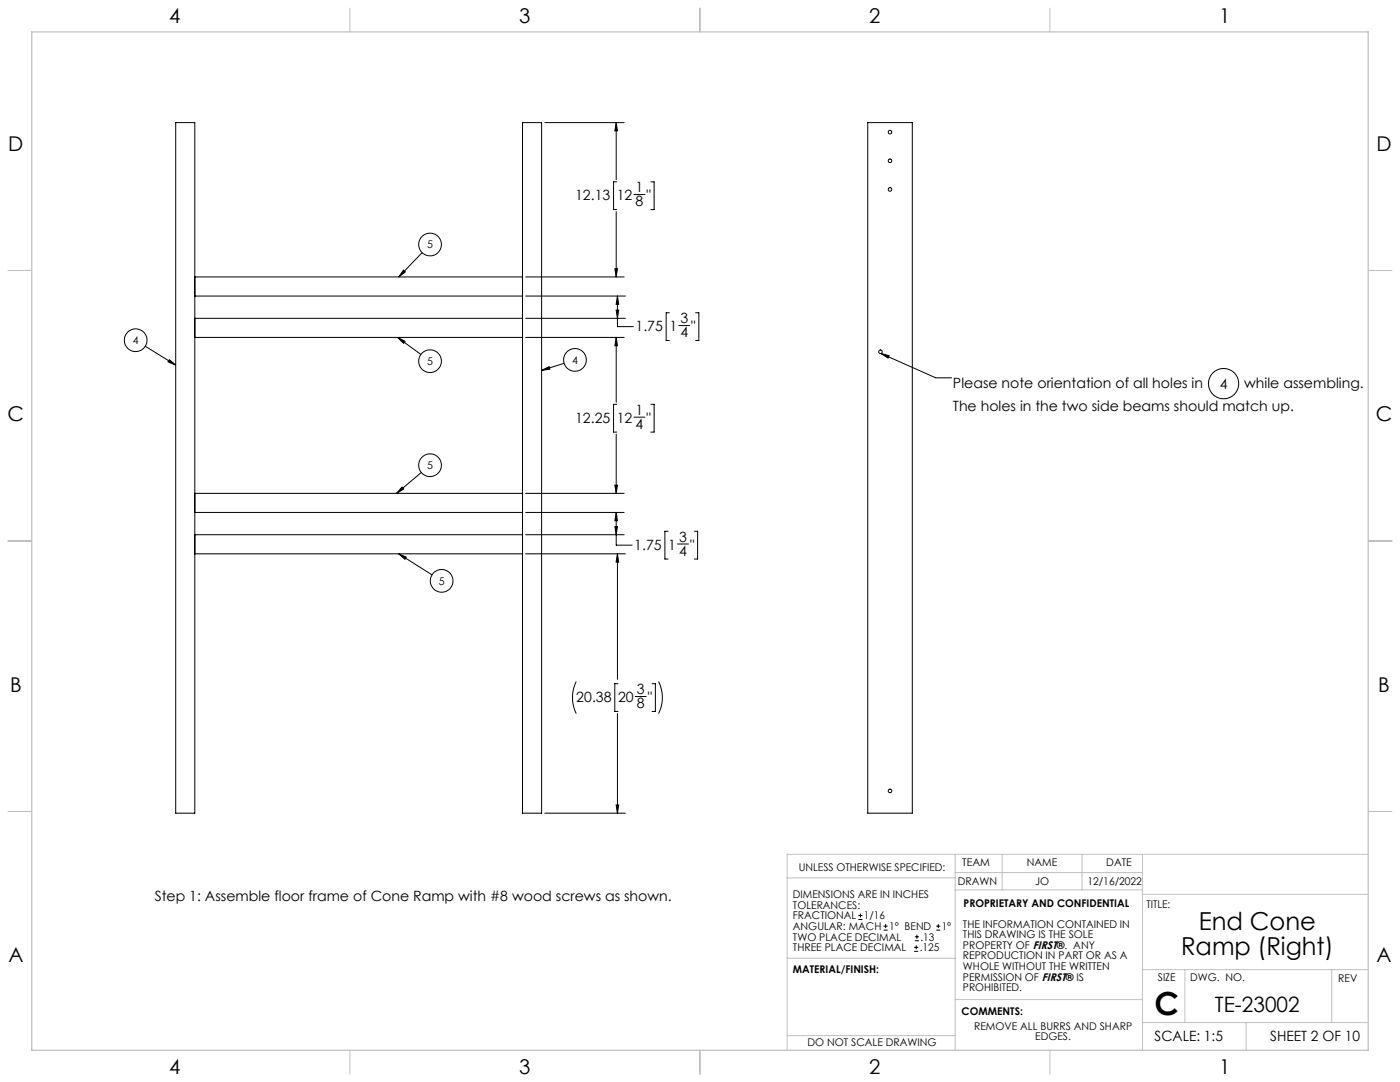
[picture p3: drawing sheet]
<svg xmlns="http://www.w3.org/2000/svg" width="559mm" height="432mm" viewBox="0 0 559 432" stroke-linecap="round" stroke-linejoin="round" font-family="sans-serif">
<g fill="none" stroke="#c0c0c0" stroke-width=".4">
<path d="M139.7 3.2v9.5M279.4 3.2v9.5M419.1 3.2v9.5M3.1 107.9h9.6M546.1 107.9h9.5M3.1 215.9h9.6M546.1 215.9h9.5M3.1 323.8h9.6M546.1 323.8h9.5M314.2 350.3h67M381.2 340.9v78.2M381.2 355.1h74.8"/>
<path d="M381.2 348.2h74.8M400 340.9v14.2M431.9 340.9v14.2M456 340.9v78.2M456 356.9h90.1M546.1 340.9h-231.9v78.2M314.2 382.4h67.2M381.2 398.9h74.8M456 387h90.1M472.9 387v21.1M531.6 387v21.1M139.7 419.1v9.6"/>
<path d="M279.4 419.1v9.6M314.2 413.3h67M419.1 419.1v9.6M456 408.1h90.1M497.4 408.1v11"/>
</g>
<path d="M12.7 12.7h533.4v406.4h-533.4z" fill="none" stroke="#c0c0c0" stroke-width=".5"/>
<g fill="none" stroke="#000" stroke-width=".4">
<path d="M70.1 48.9h7.7v275.6h-7.7zM208.6 48.9h7.6v275.6h-7.6zM217.5 48.9h31.6M246 48.9v22.8M246 48.9l.5 3.3h-1.1zM346.4 48.9h17.7v275.6h-17.7zM246.2 72.6h-1.3v11h1.3M253 77.6h4.4M259.8 72.6h1.3v11h-1.3M246 84.5v26M77.8 118.1h130.8M77.8 110.5h130.8"/>
<path d="M161 107.8l.8 .7-2.7 2zM168.5 100.8l-9.4 9.7M209.8 118.1h39.8M209.8 110.5h39.3M245.4 107.2h1.1l-.5 3.3zM246.5 118.1v12.3h6.3M246.5 118.1l.4 3.4h-1zM58 138.2l12.1 7.5M77.8 134.7h130.8M77.8 127h130.8M158.7 134.7l3 1.5-.6 .8zM158.7 134.7l9.3 6.8"/>
<path d="M209.8 134.7h39.3M209.8 127h39.8M245.9 123.8h1l-.4 3.2zM246 134.7v25.8M246 134.7l.5 3.3h-1.1zM267.2 124.8h-1.3v11.1h1.3M270.9 129.9h4.4M277.6 124.8h1.3v11.1h-1.3M67.6 143.5l2.5 2.2-3-1.3zM216.2 147.8l3-1.5 .3 1zM225.2 145l-9 2.8M351.6 141.1l21.9 9.7h6.3"/>
<path d="M351.6 141.1l3.3 .8-.5 1zM246 173.3v23.6M246.2 161.4h-1.3v11h1.3M253 166.5h4.4M259.8 161.4h1.3v11h-1.3M77.8 196.9h130.8M160.5 194.4l.6 .8-2.8 1.7zM168.2 188.6l-9.9 8.3M209.8 196.9h39.3M245.4 193.6h1.1l-.5 3.3zM77.8 204.5h130.8M77.8 213.4h130.8"/>
<path d="M209.8 204.5h39.3M209.8 213.4h39.3M245.4 210.1h1.1l-.5 3.3zM246 204.5v13.1h6.3M246 204.5l.5 3.3h-1.1zM266.7 212h-1.3v11.1h1.3M270.4 217.1h4.4M277.2 212h1.2v11.1h-1.2M77.8 221h130.8M159.1 221l3.1 1.4-.6 .8zM159.1 221l13.3 8.4M209.8 221h39.8"/>
<path d="M246.5 221v50.1M246.5 221l.4 3.3h-1zM230 272a14.2 14.2 0 0 0 0 12.8M246.7 272.8h-1.3v11.1h1.3M253.5 278h4.4M260.3 272.8h1.3v11.1h-1.3M262.9 272a14.2 14.2 0 0 1 0 12.8M246.5 284.8v39.7M217.5 324.5h32.1M245.9 321.2h1l-.4 3.3zM342.6 367h1.6M342.6 365.4h1.6"/>
<path d="M343.4 364.6v1.5M352.7 371.2h1.6M352.7 369.6h1.6M353.5 368.8v1.6M364.9 379.7h1.6M364.9 378.1h1.6M365.2 375.4h1.6M365.2 373.8h1.6M365.7 377.3v1.5M366 373v1.6M373.7 371.2h1.6M373.7 369.6h1.6"/>
<path d="M374.5 368.8v1.6"/>
<circle cx="355.2" cy="52.8" r=".72"/>
<circle cx="355.2" cy="75.6" r=".72"/>
<circle cx="355.2" cy="64.2" r=".72"/>
<circle cx="171.6" cy="97.6" r="4.5"/>
<circle cx="54.2" cy="135.8" r="4.5"/>
<circle cx="171.6" cy="144.1" r="4.5"/>
<circle cx="229.5" cy="143.6" r="4.5"/>
<circle cx="351.4" cy="140.4" r=".72"/>
<circle cx="488.4" cy="153.1" r="6"/>
<circle cx="171.6" cy="185.7" r="4.5"/>
<circle cx="176.3" cy="231.8" r="4.5"/>
<circle cx="355.2" cy="315.6" r=".72"/>
</g>
<g fill="#000">
<path d="M351.6 141.1l3.3 .8-.5 1z"/>
<path d="M246 48.9l.5 3.3h-1.1zM245.4 107.2h1.1l-.5 3.3zM246.5 118.1l.4 3.4h-1zM245.9 123.8h1l-.4 3.2zM246 134.7l.5 3.3h-1.1zM245.4 193.6h1.1l-.5 3.3zM245.4 210.1h1.1l-.5 3.3zM246 204.5l.5 3.3h-1.1zM246.5 221l.4 3.3h-1zM245.9 321.2h1l-.4 3.3z"/>
<path d="M161 107.8l.8 .7-2.7 2zM158.7 134.7l3 1.5-.6 .8zM160.5 194.4l.6 .8-2.8 1.7zM159.1 221l3.1 1.4-.6 .8zM216.2 147.8l3-1.5 .3 1zM67.6 143.5l2.5 2.2-3-1.3z"/>
</g>
<text font-size="12.7" x="460.9" y="405.2">C</text>
<g font-size="9.9">
<text x="478.5" y="371.2">End Cone</text>
<text x="471.4" y="381.1">Ramp (Right)</text>
</g>
<text font-size="8.5" x="484.9" y="404">TE-23002</text>
<g font-size="8.1">
<text x="67.6" y="9.3">4</text>
<text x="207.3" y="9.3">3</text>
<text x="347" y="9.3">2</text>
<text x="486.7" y="9.3">1</text>
<text x="3.3" y="60.1">D</text>
<text x="549.4" y="60.1">D</text>
<text x="3" y="168">C</text>
<text x="549.1" y="168">C</text>
<text x="4" y="276">B</text>
<text x="550.1" y="276">B</text>
<text x="3.3" y="383.9">A</text>
<text x="549.4" y="383.9">A</text>
<text x="67.6" y="428.4">4</text>
<text x="207.3" y="428.4">3</text>
<text x="347" y="428.4">2</text>
<text x="486.7" y="428.4">1</text>
</g>
<g font-size="5.6">
<text x="253.7" y="76.8">1</text>
<text x="229.5" y="79.9">12.13</text>
<text x="246.2" y="79.9">12</text>
<text x="253.7" y="82.4">8</text>
<text x="258.1" y="79.9">&quot;</text>
<text x="271.6" y="129">3</text>
<text x="253.7" y="132.1">1.75</text>
<text x="267.2" y="132.1">1</text>
<text x="271.6" y="134.6">4</text>
<text x="275.9" y="132.1">&quot;</text>
<text x="380.4" y="154.9">Please note orientation of all holes in</text>
<text x="486.8" y="155.1">4</text>
<text x="496.6" y="154.9">while assembling.</text>
<text x="253.7" y="165.6">1</text>
<text x="380.4" y="164">The holes in the two side beams should match up.</text>
<text x="229.5" y="168.7">12.25</text>
<text x="246.2" y="168.7">12</text>
<text x="253.7" y="171.2">4</text>
<text x="258.1" y="168.7">&quot;</text>
<text x="253.2" y="219.3">1.75</text>
<text x="266.7" y="219.3">1</text>
<text x="271.1" y="216.2">3</text>
<text x="271.1" y="221.8">4</text>
<text x="275.4" y="219.3">&quot;</text>
<text x="230" y="280.2">20.38</text>
<text x="246.7" y="280.2">20</text>
<text x="254.2" y="277.1">3</text>
<text x="258.6" y="280.2">&quot;</text>
<text x="254.2" y="282.7">8</text>
<text x="61.8" y="359.6">Step 1: Assemble floor frame of Cone Ramp with #8 wood screws as shown.</text>
<text x="460.9" y="415.2">SCALE: 1:5</text>
<text x="507" y="415.2">SHEET 2 OF 10</text>
</g>
<g font-size="4.2">
<text x="170.5" y="99.1">5</text>
<text x="53" y="137.3">4</text>
<text x="170.5" y="145.6">5</text>
<text x="228.3" y="145.1">4</text>
<text x="170.5" y="187.2">5</text>
<text x="175.1" y="233.3">5</text>
<text x="318.8" y="347.7">UNLESS OTHERWISE SPECIFIED:</text>
<text x="384.1" y="345.5">TEAM</text>
<text x="409.9" y="345.7">NAME</text>
<text x="441.6" y="345.7">DATE</text>
<text x="382.3" y="353.3">DRAWN</text>
<text x="413.2" y="353.3">JO</text>
<text x="434" y="353.3">12/16/2022</text>
<text x="316.5" y="358.5">DIMENSIONS ARE IN INCHES</text>
<text x="316.5" y="362.7">TOLERANCES:</text>
<text x="384.6" y="361.9">PROPRIETARY AND CONFIDENTIAL</text>
<text x="457.6" y="362.3">TITLE:</text>
<text x="316.5" y="371.2">ANGULAR: MACH</text>
<text x="316.5" y="366.9">FRACTIONAL</text>
<text x="344.8" y="366.9">1/16</text>
<text x="354.9" y="371.2">1° BEND</text>
<text x="375.9" y="371.2">1°</text>
<text x="384.4" y="370.2">THE INFORMATION CONTAINED IN</text>
<text x="316.5" y="375.4">TWO PLACE DECIMAL</text>
<text x="367.4" y="375.4">.13</text>
<text x="384.4" y="374.4">THIS DRAWING IS THE SOLE</text>
<text x="316.5" y="379.6">THREE PLACE DECIMAL</text>
<text x="367.1" y="379.6">.125</text>
<text x="384.4" y="378.6">PROPERTY OF FIRST®. ANY</text>
<text x="384.4" y="382.9">REPRODUCTION IN PART OR AS A</text>
<text x="316.5" y="388.4">MATERIAL/FINISH:</text>
<text x="384.4" y="387.1">WHOLE WITHOUT THE WRITTEN</text>
<text x="384.4" y="391.3">PERMISSION OF FIRST® IS</text>
<text x="384.4" y="395.6">PROHIBITED.</text>
<text x="462.2" y="391.3">SIZE</text>
<text x="475.1" y="391.3">DWG. NO.</text>
<text x="534.1" y="391.8">REV</text>
<text x="383.8" y="405.1">COMMENTS:</text>
<text x="388.8" y="410.9">REMOVE ALL BURRS AND SHARP</text>
<text x="322.3" y="417.6">DO NOT SCALE DRAWING</text>
<text x="413.2" y="415.2">EDGES.</text>
</g>
</svg>
